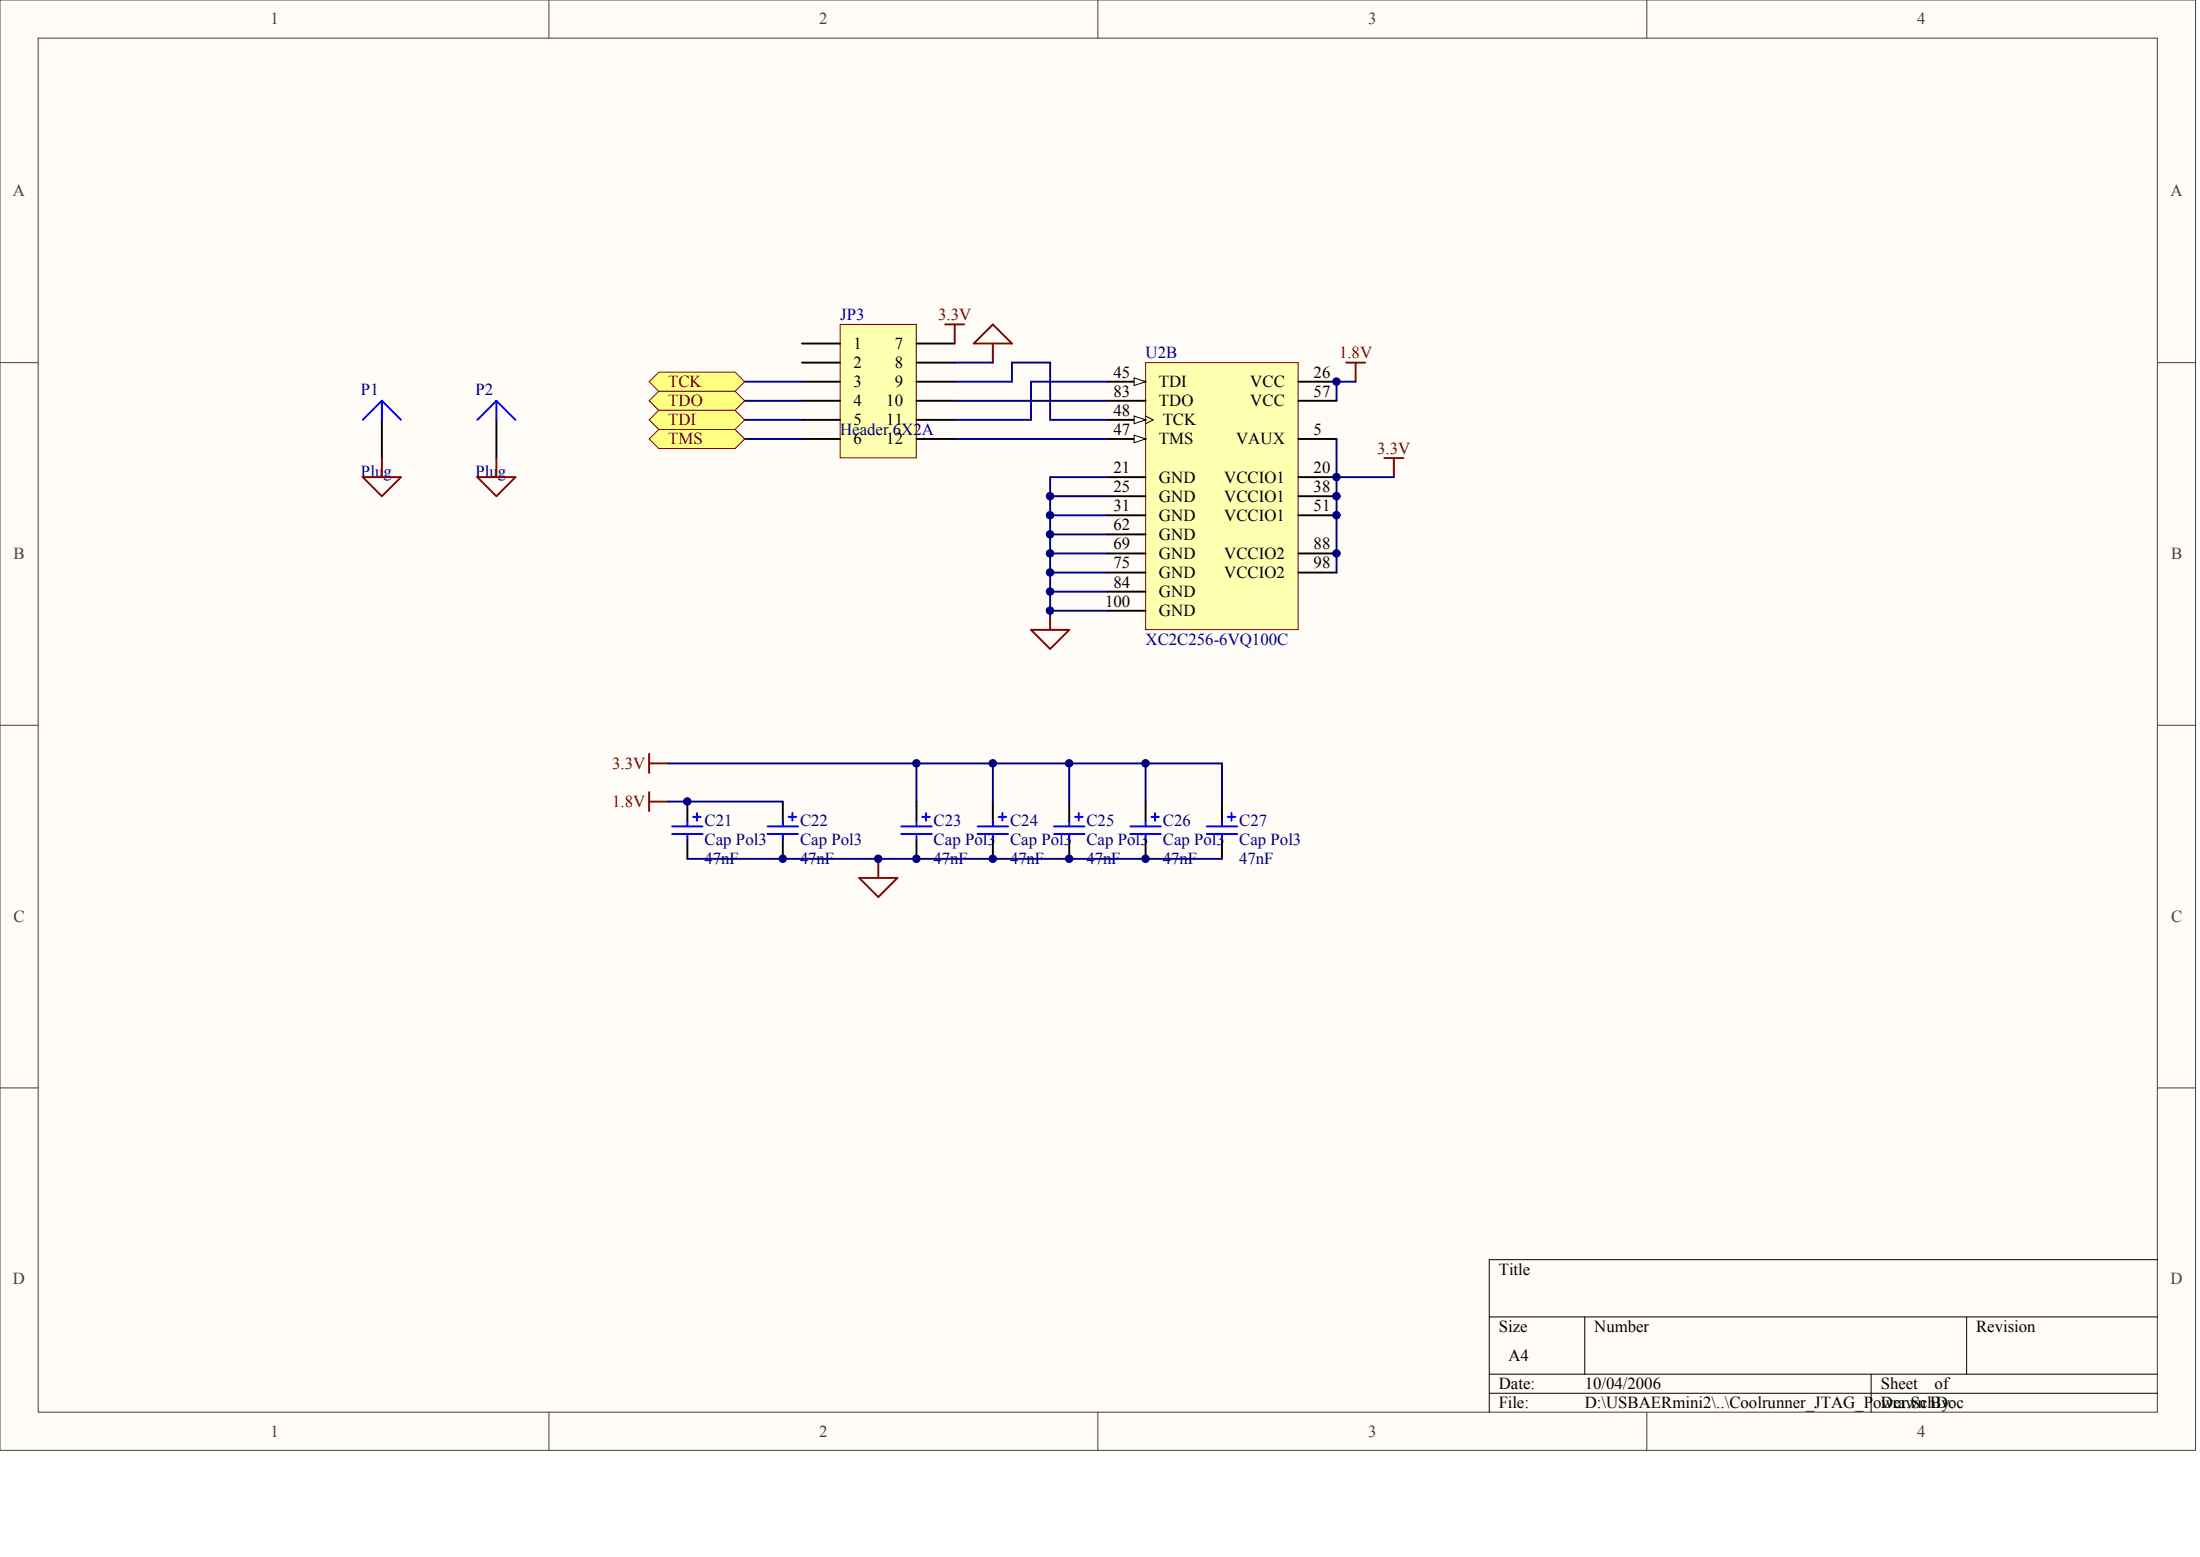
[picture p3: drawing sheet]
<svg xmlns="http://www.w3.org/2000/svg" width="840mm" height="594mm" viewBox="0 0 840 594" stroke-linecap="round" stroke-linejoin="round" font-family="sans-serif">
<g fill="#fffcf8" stroke="#404040" stroke-width=".38">
<path d="M0 0h837.9v553.4h-837.9z"/>
<path d="M14.6 14.6h808.7v524.2h-808.7z"/>
</g>
<path d="M209.5 0v14.6M419 0v14.6M628.5 0v14.6M0 138.4h14.6M823.4 138.4h14.6M0 276.7h14.6M823.4 276.7h14.6M0 415.1h14.6M823.4 415.1h14.6M209.5 538.9v14.6M419 538.9v14.6M628.5 538.9v14.6" fill="none" stroke="#404040" stroke-width=".38"/>
<path d="M823.4 480.6h-255v58.3M568.4 502.5h255M604.8 502.5v21.8M750.5 502.5v21.8M568.4 524.3h255M568.4 531.6h255M714.1 524.3v14.6" fill="none" stroke="#000" stroke-width=".38"/>
<path d="M437.2 138.4h58.2v101.8h-58.2z" fill="#ffffb0" stroke="#800000" stroke-width=".38"/>
<path d="M422.6 160.2h14.6" fill="none" stroke="#000" stroke-width=".73"/>
<path d="M437.2 158.7l2.9 1.5-2.9 1.5" fill="none" stroke="#000" stroke-width=".38"/>
<path d="M432.8 158.7l4.4 1.5-4.4 1.5z" fill="#fffcf8" stroke="#000" stroke-width=".38"/>
<path d="M422.6 145.6h14.6" fill="none" stroke="#000" stroke-width=".73"/>
<path d="M432.8 144.2l4.4 1.4-4.4 1.5z" fill="#fffcf8" stroke="#000" stroke-width=".38"/>
<path d="M422.6 152.9h14.6M422.6 167.5h14.6" fill="none" stroke="#000" stroke-width=".73"/>
<path d="M432.8 166l4.4 1.5-4.4 1.4z" fill="#fffcf8" stroke="#000" stroke-width=".38"/>
<g fill="none" stroke="#000" stroke-width=".73">
<path d="M495.5 145.6h14.6M495.5 152.9h14.6M495.5 167.5h14.6M422.6 182.1h14.6M422.6 189.3h14.6M422.6 196.6h14.6M495.5 182.1h14.6M495.5 189.3h14.6M495.5 196.6h14.6M422.6 211.2h14.6M422.6 218.5h14.6M422.6 203.9h14.6"/>
<path d="M495.5 211.2h14.6M495.5 218.5h14.6M422.6 225.7h14.6M422.6 233h14.6"/>
</g>
<path d="M320.6 123.8h29.1v50.9h-29.1z" fill="#ffffb0" stroke="#800000" stroke-width=".38"/>
<g fill="none" stroke="#000" stroke-width=".73">
<path d="M306 131.1h14.6M306 138.4h14.6M349.8 131.1h14.5M349.8 138.4h14.5M306 145.6h14.6M306 152.9h14.6M349.8 145.6h14.5M349.8 152.9h14.5M306 160.2h14.6M306 167.5h14.6M349.8 160.2h14.5M349.8 167.5h14.5"/>
<path d="M262.3 305.9v7.2M298.8 305.9v7.2M349.8 305.9v7.2M378.9 305.9v7.2M408.1 305.9v7.2M437.2 305.9v7.2M466.4 305.9v7.2M262.3 320.4v7.3M298.8 320.4v7.3M349.8 320.4v7.3M378.9 320.4v7.3M408.1 320.4v7.3"/>
<path d="M437.2 320.4v7.3M466.4 320.4v7.3"/>
</g>
<g fill="none" stroke="#800000" stroke-width=".73">
<path d="M360.7 123.8h7.3M364.3 123.8v7.3M371.6 131.1l7.3-7.3 7.3 7.3zM378.9 131.1v7.3M513.7 138.4h7.3M517.4 138.4v7.2M528.3 174.8h7.3M531.9 174.8v7.3M400.8 233v7.3M393.5 240.3h14.6l-7.3 7.3zM247.8 287.6v7.3M247.8 291.3h7.2"/>
<path d="M247.8 302.2v7.3M247.8 305.9h7.2M327.9 335h14.6l-7.3 7.3zM335.2 327.7v7.3"/>
</g>
<g fill="none" stroke="#000080" stroke-width=".73">
<path d="M364.3 138.4h14.6M284.2 145.6h21.8M284.2 152.9h21.8M364.3 145.6h21.9v-7.2h14.6v21.8h21.8M364.3 152.9h58.3M422.6 145.6h-29.1v14.6h-29.2M517.4 145.6h-7.3v7.3M284.2 160.2h21.8M284.2 167.5h21.8M364.3 167.5h58.3M510.1 167.5v14.6M400.8 189.3h21.8"/>
<path d="M400.8 196.6h21.8M422.6 182.1h-21.8v43.6M531.9 182.1h-21.8v36.4M400.8 203.9h21.8M400.8 211.2h21.8M400.8 218.5h21.8M422.6 225.7h-21.8v7.3h21.8M255 291.3h211.4v14.6M349.8 291.3v14.6M378.9 291.3v14.6M408.1 291.3v14.6M437.2 291.3v14.6"/>
<path d="M255 305.9h43.8M262.3 327.7h204.1"/>
</g>
<g fill="none" stroke="#00f" stroke-width=".73">
<path d="M256.5 315.3h11.7M256.5 318.2h11.7M262.3 313.1v2.2M262.3 318.2v2.2M264.5 311.7h2.9M266 310.2v2.9M292.9 315.3h11.7M292.9 318.2h11.7M298.8 313.1v2.2M298.8 318.2v2.2M300.9 311.7h3M302.4 310.2v2.9"/>
<path d="M343.9 315.3h11.7M343.9 318.2h11.7M349.8 313.1v2.2M349.8 318.2v2.2M352 311.7h2.9M353.4 310.2v2.9M373.1 315.3h11.6M373.1 318.2h11.6M378.9 313.1v2.2M378.9 318.2v2.2M381.1 311.7h2.9M382.6 310.2v2.9"/>
<path d="M402.2 315.3h11.7M402.2 318.2h11.7M408.1 313.1v2.2M408.1 318.2v2.2M410.2 311.7h3M411.7 310.2v2.9M431.4 315.3h11.6M431.4 318.2h11.6M437.2 313.1v2.2M437.2 318.2v2.2M439.4 311.7h2.9M440.9 310.2v2.9"/>
<path d="M460.5 315.3h11.7M460.5 318.2h11.7M466.4 313.1v2.2M466.4 318.2v2.2M468.5 311.7h3M470 310.2v2.9"/>
</g>
<g fill="#ffff80" stroke="#800000" stroke-width=".38">
<path d="M247.8 167.5l3.6-3.7h29.1l3.7 3.7-3.7 3.6h-29.1z" fill-rule="evenodd"/>
<path d="M247.8 152.9l3.6-3.6h29.1l3.7 3.6-3.7 3.7h-29.1z" fill-rule="evenodd"/>
<path d="M247.8 160.2l3.6-3.6h29.1l3.7 3.6-3.7 3.6h-29.1z" fill-rule="evenodd"/>
<path d="M247.8 145.6l3.6-3.6h29.1l3.7 3.6-3.7 3.7h-29.1z" fill-rule="evenodd"/>
</g>
<path d="M145.7 160.2v14.6M189.5 160.2v14.6" fill="none" stroke="#000" stroke-width=".73"/>
<path d="M145.7 152.9l7.3 7.3M145.7 152.9l-7.3 7.3M145.7 152.9v7.3M189.5 152.9l7.2 7.3M189.5 152.9l-7.3 7.3M189.5 152.9v7.3" fill="none" stroke="#00f" stroke-width=".73"/>
<path d="M145.7 174.8v7.3M189.5 174.8v7.3M138.4 182.1h14.6l-7.3 7.2zM182.2 182.1h14.5l-7.2 7.2z" fill="none" stroke="#800000" stroke-width=".73"/>
<g fill="#000080" stroke="#000080" stroke-width=".38">
<circle cx="262.3" cy="305.8" r="1.42"/>
<circle cx="298.7" cy="327.7" r="1.42"/>
<circle cx="335.2" cy="327.7" r="1.42"/>
<circle cx="349.7" cy="327.7" r="1.42"/>
<circle cx="349.7" cy="291.3" r="1.42"/>
<circle cx="378.9" cy="327.7" r="1.42"/>
<circle cx="378.9" cy="291.3" r="1.42"/>
<circle cx="400.7" cy="233" r="1.42"/>
<circle cx="400.7" cy="225.7" r="1.42"/>
<circle cx="400.7" cy="218.4" r="1.42"/>
<circle cx="400.7" cy="211.1" r="1.42"/>
<circle cx="400.7" cy="203.9" r="1.42"/>
<circle cx="400.7" cy="196.6" r="1.42"/>
<circle cx="400.7" cy="189.3" r="1.42"/>
<circle cx="408" cy="327.7" r="1.42"/>
<circle cx="408" cy="291.3" r="1.42"/>
<circle cx="437.2" cy="327.7" r="1.42"/>
<circle cx="437.2" cy="291.3" r="1.42"/>
<circle cx="510" cy="211.1" r="1.42"/>
<circle cx="510" cy="196.6" r="1.42"/>
<circle cx="510" cy="189.3" r="1.42"/>
<circle cx="510" cy="182" r="1.42"/>
<circle cx="510" cy="145.6" r="1.42"/>
</g>
<g font-size="6.4" fill="#404040">
<text x="103.2" y="9.3">1</text>
<text x="312.7" y="9.3">2</text>
<text x="522.2" y="9.3">3</text>
<text x="731.7" y="9.3">4</text>
<text x="5" y="74.9">A</text>
<text x="828.4" y="74.9">A</text>
<text x="5.2" y="213.3">B</text>
<text x="828.6" y="213.3">B</text>
<text x="5.2" y="351.6">C</text>
<text x="828.6" y="351.6">C</text>
<text x="5" y="490">D</text>
<text x="828.4" y="490">D</text>
<text x="103.2" y="548.2">1</text>
<text x="312.7" y="548.2">2</text>
<text x="522.2" y="548.2">3</text>
<text x="731.7" y="548.2">4</text>
</g>
<g font-size="6.4" fill="#000080">
<text x="320.6" y="122.2">JP3</text>
<text x="437.2" y="136.8">U2B</text>
<text x="137.7" y="150.6">P1</text>
<text x="181.4" y="150.6">P2</text>
<text x="320.6" y="165.9">Header 6X2A</text>
<text x="137.7" y="181.9">Plug</text>
<text x="181.4" y="181.9">Plug</text>
<text x="437.2" y="246">XC2C256-6VQ100C</text>
<text x="268.9" y="315.2">C21</text>
<text x="305.3" y="315.2">C22</text>
<text x="356.3" y="315.2">C23</text>
<text x="385.5" y="315.2">C24</text>
<text x="414.6" y="315.2">C25</text>
<text x="443.8" y="315.2">C26</text>
<text x="472.9" y="315.2">C27</text>
<text x="268.9" y="322.5">Cap Pol3</text>
<text x="305.3" y="322.5">Cap Pol3</text>
<text x="356.3" y="322.5">Cap Pol3</text>
<text x="385.5" y="322.5">Cap Pol3</text>
<text x="414.6" y="322.5">Cap Pol3</text>
<text x="443.8" y="322.5">Cap Pol3</text>
<text x="472.9" y="322.5">Cap Pol3</text>
<text x="268.9" y="329.8">47nF</text>
<text x="305.3" y="329.8">47nF</text>
<text x="356.3" y="329.8">47nF</text>
<text x="385.5" y="329.8">47nF</text>
<text x="414.6" y="329.8">47nF</text>
<text x="443.8" y="329.8">47nF</text>
<text x="472.9" y="329.8">47nF</text>
</g>
<g font-size="6.4" fill="#800000">
<text x="358" y="122.2">3.3V</text>
<text x="511" y="136.8">1.8V</text>
<text x="255" y="147.7">TCK</text>
<text x="255" y="155">TDO</text>
<text x="255" y="162.3">TDI</text>
<text x="255" y="169.6">TMS</text>
<text x="525.6" y="173.2">3.3V</text>
<text x="233.6" y="293.4">3.3V</text>
<text x="233.6" y="307.9">1.8V</text>
</g>
<g font-size="6.4">
<text x="325.7" y="133.1">1</text>
<text x="341.5" y="133.1">7</text>
<text x="325.7" y="140.4">2</text>
<text x="341.5" y="140.4">8</text>
<text x="325.7" y="147.7">3</text>
<text x="341.5" y="147.7">9</text>
<text x="425" y="144.1">45</text>
<text x="442.3" y="147.7">TDI</text>
<text x="477.1" y="147.7">VCC</text>
<text x="501.3" y="144.1">26</text>
<text x="325.7" y="155">4</text>
<text x="338.3" y="155">10</text>
<text x="425" y="151.4">83</text>
<text x="442.3" y="155">TDO</text>
<text x="477.1" y="155">VCC</text>
<text x="501.3" y="151.4">57</text>
<text x="425" y="158.6">48</text>
<text x="325.7" y="162.3">5</text>
<text x="338.3" y="162.3">11</text>
<text x="425" y="165.9">47</text>
<text x="443.8" y="162.3">TCK</text>
<text x="501.3" y="165.9">5</text>
<text x="325.7" y="169.6">6</text>
<text x="338.3" y="169.6">12</text>
<text x="442.3" y="169.6">TMS</text>
<text x="471.7" y="169.6">VAUX</text>
<text x="425" y="180.5">21</text>
<text x="442.3" y="184.1">GND</text>
<text x="467.2" y="184.1">VCCIO1</text>
<text x="501.3" y="180.5">20</text>
<text x="425" y="187.8">25</text>
<text x="442.3" y="191.4">GND</text>
<text x="467.2" y="191.4">VCCIO1</text>
<text x="501.3" y="187.8">38</text>
<text x="425" y="195">31</text>
<text x="501.3" y="195">51</text>
<text x="425" y="202.3">62</text>
<text x="442.3" y="198.7">GND</text>
<text x="467.2" y="198.7">VCCIO1</text>
<text x="425" y="209.6">69</text>
<text x="442.3" y="206">GND</text>
<text x="501.3" y="209.6">88</text>
<text x="442.3" y="213.3">GND</text>
<text x="467.2" y="213.3">VCCIO2</text>
<text x="425" y="216.9">75</text>
<text x="442.3" y="220.5">GND</text>
<text x="467.2" y="220.5">VCCIO2</text>
<text x="501.3" y="216.9">98</text>
<text x="425" y="224.2">84</text>
<text x="442.3" y="227.8">GND</text>
<text x="421.8" y="231.5">100</text>
<text x="442.3" y="235.1">GND</text>
<text x="572" y="486.3">Title</text>
<text x="572" y="508.2">Size</text>
<text x="608.4" y="508.2">Number</text>
<text x="754.2" y="508.2">Revision</text>
<text x="575.7" y="519.1">A4</text>
<text x="572" y="530">Date:</text>
<text x="604.8" y="530">10/04/2006</text>
<text x="717.8" y="530">Sheet</text>
<text x="738.3" y="530">of</text>
<text x="572" y="537.3">File:</text>
<text x="604.8" y="537.3">D:\USBAERmini2\..\Coolrunner_JTAG_P</text>
<text x="714.8" y="537.3">ower.SchDoc</text>
<text x="717.8" y="537.3">Drawn By:</text>
</g>
</svg>
